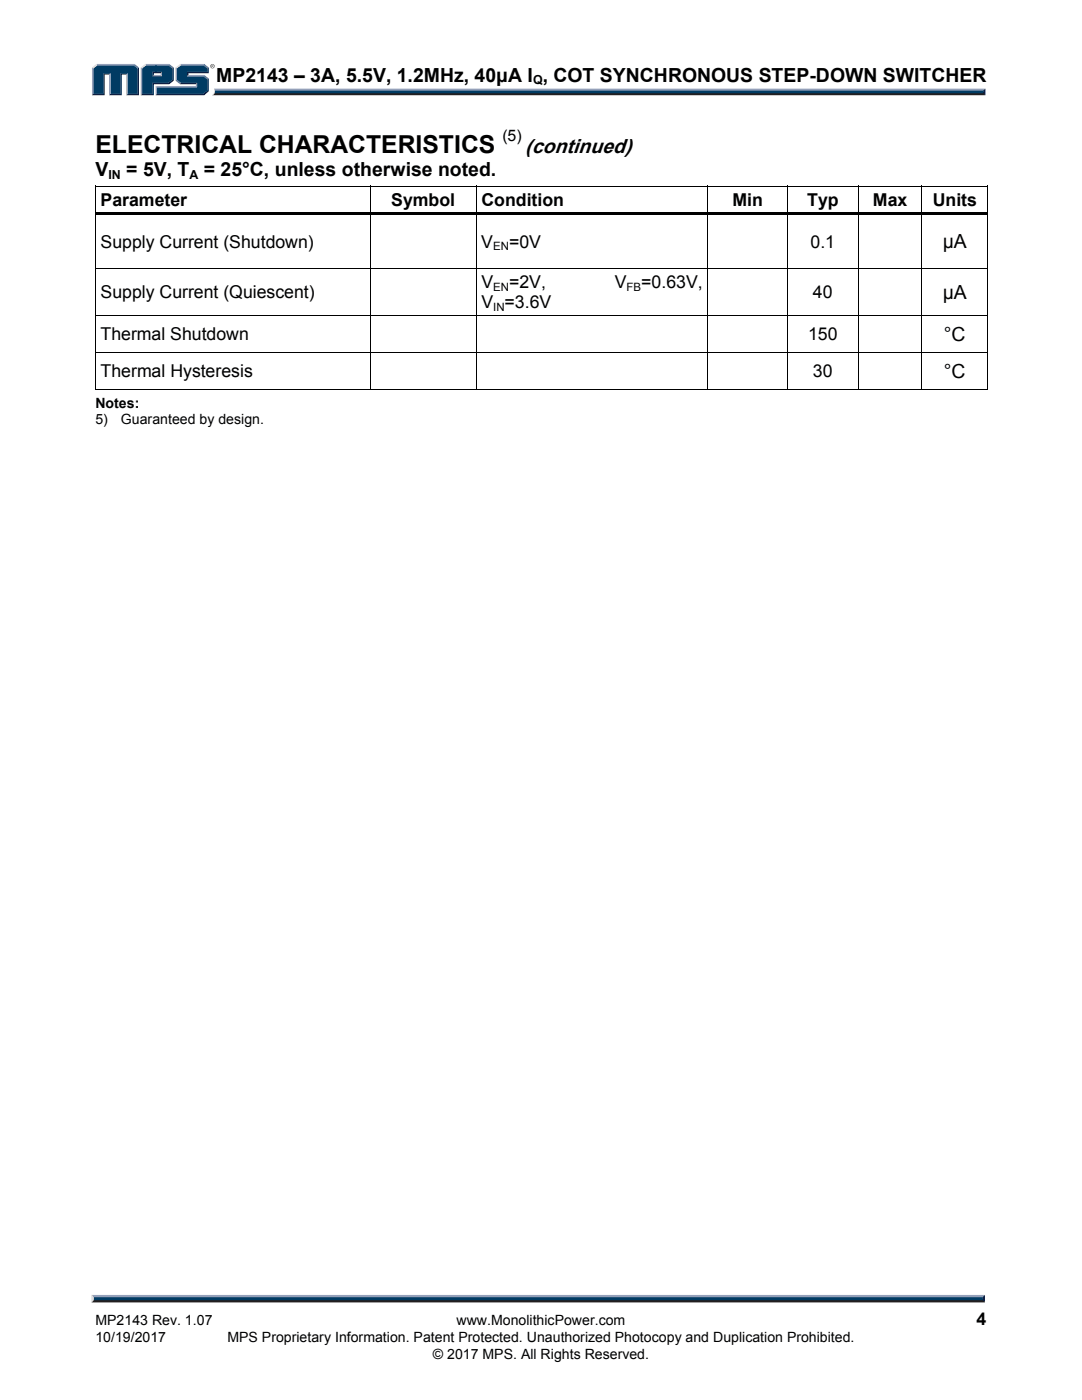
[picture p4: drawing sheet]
<svg xmlns="http://www.w3.org/2000/svg" width="216mm" height="279mm" viewBox="0 0 216 279" stroke-linecap="round" stroke-linejoin="round" font-family="sans-serif">
<path d="M42.7 17.7h153.9l-.4 .7h-153.3z" fill="#94a0b9"/>
<path d="M42.9 18.4h153.3l.4 .6h-154.3l.4-.2z" fill="#231f20"/>
<path d="M196.2 18.1l.4-.4v1.3l-.4-.4z" fill="#001339"/>
<path d="M42.9 18.1h153.3v.5h-153.4z" fill="#003b63"/>
<path d="M42.7 17.7l.2 .5a.78 .78 0 0 1-.6 .8l.1-.1a1.23 1.23 0 0 0 .3-1.2z" fill="#dcddde"/>
<path d="M30.4 15.2l.3-.2h1.4l.2 .2z" fill="#94a0b9"/>
<g fill="#003b63">
<path d="M18.6 13.6l.8-.6h7.2l.9 .6v5.1h-2v-4.1h-1.5v4.1h-2v-4.1h-1.4v4.1h-2z"/>
<path d="M28.4 13.6l.8-.6h2.1v1.3h-.9v.9h1.9v-.9h-1.2v-1.3h2.5l.8 .6v2.3l-.8 .6h-3.2v2.2h-2z"/>
<path d="M31.3 17.4h8v-.9h-3.2l-.8-.6v-2.3l.8-.6h4.5l.8 .6v.7h-4.1v.9h3.3l.8 .6v2.2l-.8 .7h-9.3z"/>
</g>
<path d="M35.9 12.9h4.8" fill="none" stroke="#94a0b9" stroke-width=".26"/>
<path d="M35 13.5l.9-.7 .2 .2-.8 .6z" fill="#dcddde"/>
<path d="M35.2 13.5v2.6" fill="none" stroke="#94a0b9" stroke-width=".27"/>
<path d="M35 16.1l.3-.2 .8 .6-.2 .3z" fill="#547194"/>
<path d="M35.9 16.7h3.4" fill="none" stroke="#001339" stroke-width=".26"/>
<g fill="#94a0b9">
<path d="M31.1 17.2h8v-.4l.2-.3v.9h-8z"/>
<path d="M31.1 17.2l.2 .2v1.3l-.2 .3z"/>
</g>
<path d="M37.3 14.3h4.1v-.7l.3-.1v1.1h-4.1v.4l-.3 .2z" fill="#001339"/>
<path d="M37.3 15.1h3.5" fill="none" stroke="#94a0b9" stroke-width=".26"/>
<path d="M40.8 15l.9 .7-.3 .1-.8-.6z" fill="#547194"/>
<g fill="#001339">
<path d="M31.1 19l.2-.3h9.3l.8-.7v-2.2l.3-.1v2.5l-.9 .8z"/>
<path d="M30.4 16.5h3.2l.8-.6v-2.3l.3-.1v2.6l-.9 .7h-3.1v2.2h-2.6l.3-.3h2z"/>
</g>
<path d="M33.8 12.8l.9 .7-.3 .1-.8-.6z" fill="#547194"/>
<path d="M29 12.9h4.8" fill="none" stroke="#94a0b9" stroke-width=".26"/>
<path d="M28.1 13.5l.9-.7 .2 .2-.8 .6z" fill="#dcddde"/>
<path d="M28.2 13.5v5.5" fill="none" stroke="#94a0b9" stroke-width=".27"/>
<path d="M32 14.6l.3-.3v.9l-.3-.2z" fill="#94a0b9"/>
<g fill="#001339">
<path d="M30.4 14.3h1.9l-.3 .3h-1.3v.4l-.3 .2z"/>
<path d="M27.5 13.6l.2-.1v5.5h-2.5l.3-.3h2z"/>
</g>
<path d="M26.8 12.8l.9 .7-.2 .1-.9-.6z" fill="#547194"/>
<path d="M19.2 12.9h7.6" fill="none" stroke="#94a0b9" stroke-width=".26"/>
<path d="M18.4 13.5l.8-.7 .2 .2-.8 .6z" fill="#dcddde"/>
<path d="M18.5 13.5v5.5" fill="none" stroke="#94a0b9" stroke-width=".27"/>
<path d="M20.6 14.6h1.4l-.2 .3h-.9v4.1h-2.5l.2-.3h2z" fill="#001339"/>
<path d="M21.9 14.6v4.4" fill="none" stroke="#94a0b9" stroke-width=".27"/>
<path d="M24 14.6h1.5l-.3 .3h-.9v4.1h-2.5l.2-.3h2z" fill="#001339"/>
<path d="M25.3 14.6v4.4" fill="none" stroke="#94a0b9" stroke-width=".27"/>
<path d="M40.7 12.8l1 .7-.3 .1-.8-.6z" fill="#547194"/>
<g fill="#231f20">
<path d="M18.7 259.2h177.4l.4 .7h-178.2z"/>
<path d="M42 13.2a.44 .44 0 0 1 .8 0 .44 .44 0 0 1-.8 0zM42 13.2a.4 .4 0 0 0 .8 0 .4 .4 0 0 0-.8 0zM42.2 13h.4v.5l-.2-.3-.2 .3zM42.3 13v.2h.2z"/>
</g>
<path d="M18.3 258.4h178.2l-.4 .8h-177.4z" fill="#94a0b9"/>
<path d="M196.5 258.4v1.5l-.4-.4v-.6z" fill="#001339"/>
<path d="M18.7 258.9h177.4v.6h-177.4z" fill="#003b63"/>
<path d="M18.3 258.4l.4 .5v.6l-.4 .4z" fill="#dcddde"/>
<g fill="#000">
<path d="M19 37.1h.1v.7h-.1zM73.8 37.1h.2v.7h-.2zM95 37.1h.1v.7h-.1zM141.2 37.1h.2v.7h-.2zM157.1 37.1h.1v.7h-.1zM171.2 37.1h.1v.7h-.1zM183.9 37.1h.1v.7h-.1zM197 37.1h.2v.7h-.2zM197 37.1h.2v.1h-.2zM19 42.3h.1v1h-.1zM19 53.5h.1v.7h-.1zM19.1 42.3h54.7v.5h-54.7z"/>
<path d="M73.8 42.8h.2v.5h-.2zM73.8 42.3h21.2v.5h-21.2zM73.8 53.5h.2v.7h-.2zM95 42.8h.1v.5h-.1zM95 42.3h46.2v.5h-46.2zM95 53.5h.1v.7h-.1zM141.2 42.8h.2v.5h-.2zM141.2 42.3h15.9v.5h-15.9zM141.2 53.5h.2v.7h-.2zM157.1 42.8h.1v.5h-.1zM157.1 42.3h14.1v.5h-14.1zM157.1 53.5h.1v.7h-.1z"/>
<path d="M171.2 42.8h.1v.5h-.1zM171.2 42.3h12.7v.5h-12.7zM171.2 53.5h.1v.7h-.1zM183.9 42.8h.1v.5h-.1zM183.9 42.3h13.1v.5h-13.1zM183.9 53.5h.1v.7h-.1zM197 42.3h.2v1h-.2zM197 53.5h.2v.7h-.2zM19 62.8h.1v.7h-.1zM19 70.2h.1v.7h-.1zM73.8 62.8h.2v.7h-.2zM73.8 70.2h.2v.7h-.2z"/>
<path d="M95 62.8h.1v.7h-.1zM95 70.2h.1v.7h-.1zM141.2 62.8h.2v.7h-.2zM141.2 70.2h.2v.7h-.2zM157.1 62.8h.1v.7h-.1zM157.1 70.2h.1v.7h-.1zM171.2 62.8h.1v.7h-.1zM171.2 70.2h.1v.7h-.1zM183.9 62.8h.1v.7h-.1zM183.9 70.2h.1v.7h-.1zM197 62.8h.2v.7h-.2zM197 70.2h.2v.7h-.2z"/>
<path d="M197 77.6h.2v.2h-.2z"/>
</g>
<g fill="none" stroke="#000" stroke-width=".2">
<path d="M19 37.1h54.8M19 37.8v4.5M73.9 37.8v4.5M74 37.1h21M95 37.8v4.5M95.1 37.1h46.1M141.3 37.8v4.5M141.4 37.1h15.7M157.1 37.8v4.5M157.2 37.1h14M171.3 37.8v4.5M171.3 37.1h12.6"/>
<path d="M184 37.8v4.5M184 37.1h13M197.1 37.8v4.5M19 43.3v10.2M19 54.2v8.6M19.1 53.6h54.7M73.9 43.3v10.2M73.9 54.2v8.6M74 53.6h21M95 43.3v10.2M95 54.2v8.6M95.1 53.6h46.1"/>
<path d="M141.3 43.3v10.2M141.3 54.2v8.6M141.4 53.6h15.7M157.1 43.3v10.2M157.1 54.2v8.6M157.2 53.6h14M171.3 43.3v10.2M171.3 54.2v8.6M171.3 53.6h12.6M184 43.3v10.2M184 54.2v8.6M184 53.6h13"/>
<path d="M197.1 43.3v10.2M197.1 54.2v8.6M19 77.7h54.8M19 63.5v6.7M19 70.9v6.9M19.1 62.9h54.7M19.1 70.3h54.7M73.9 63.5v6.7M73.9 70.9v6.9M74 62.9h21M74 70.3h21M74 77.7h21"/>
<path d="M95 63.5v6.7M95 70.9v6.9M95.1 62.9h46.1M95.1 70.3h46.1M95.1 77.7h46.1M141.3 63.5v6.7M141.3 70.9v6.9M141.4 62.9h15.7M141.4 70.3h15.7M141.4 77.7h15.7M157.1 63.5v6.7M157.1 70.9v6.9"/>
<path d="M157.2 62.9h14M157.2 70.3h14M157.2 77.7h14M171.3 63.5v6.7M171.3 70.9v6.9M171.3 62.9h12.6M171.3 70.3h12.6M171.3 77.7h12.6M184 63.5v6.7M184 70.9v6.9M184 62.9h13M184 70.3h13"/>
<path d="M184 77.7h13M197.1 63.5v6.7M197.1 70.9v6.9"/>
</g>
<text font-size="4.9" x="19" y="30.5">ELECTRICAL CHARACTERISTICS</text>
<text font-size="4.1" x="104.8" y="30.5">(continued)</text>
<g font-size="3.9">
<text x="43.2" y="16.3">MP2143 – 3A, 5.5V, 1.2MHz, 40μA I , COT SYNCHRONOUS STEP-DOWN SWITCHER</text>
<text x="19" y="35.2">V</text>
<text x="25.2" y="35.2">= 5V, T</text>
<text x="40.7" y="35.2">= 25°C, unless otherwise noted.</text>
<text x="188.1" y="49.6">μA</text>
<text x="188.1" y="59.6">μA</text>
<text x="188.3" y="68">°C</text>
<text x="188.3" y="75.4">°C</text>
</g>
<g font-size="3.5">
<text x="20.1" y="41">Parameter</text>
<text x="78.1" y="41">Symbol</text>
<text x="96.1" y="41">Condition</text>
<text x="146.2" y="41">Min</text>
<text x="161.1" y="41">Typ</text>
<text x="174.2" y="41">Max</text>
<text x="186.1" y="41">Units</text>
<text x="20.1" y="49.4">Supply Current (Shutdown)</text>
<text x="96" y="49.4">V</text>
<text x="101.6" y="49.4">=0V</text>
<text x="161.7" y="49.4">0.1</text>
<text x="20.1" y="59.5">Supply Current (Quiescent)</text>
<text x="96.1" y="57.5">V</text>
<text x="101.6" y="57.5">=2V,</text>
<text x="122.7" y="57.5">V</text>
<text x="128" y="57.5">=0.63V,</text>
<text x="162.2" y="59.5">40</text>
<text x="96.1" y="61.5">V =3.6V</text>
<text x="20.1" y="67.9">Thermal Shutdown</text>
<text x="161.2" y="67.9">150</text>
<text x="20.1" y="75.2">Thermal Hysteresis</text>
<text x="162.2" y="75.2">30</text>
<text x="194.9" y="264.5">4</text>
</g>
<text font-size="3.2" x="100.2" y="28.2">(5)</text>
<g font-size="2.8">
<text x="19" y="81.4">Notes:</text>
<text x="19" y="84.7">5)</text>
<text x="24.1" y="84.7">Guaranteed by design.</text>
<text x="19" y="267.9">10/19/2017</text>
<text x="19" y="264.5">MP2143 Rev. 1.07</text>
<text x="45.4" y="267.9">MPS Proprietary Information. Patent Protected. Unauthorized Photocopy and Duplication Prohibited.</text>
<text x="91.1" y="264.5">www.MonolithicPower.com</text>
<text x="86.4" y="271.1">© 2017 MPS. All Rights Reserved.</text>
</g>
<g font-size="2.5">
<text x="106.4" y="16.8">Q</text>
<text x="21.6" y="35.7">IN</text>
<text x="37.8" y="35.7">A</text>
</g>
<g font-size="2.3">
<text x="98.4" y="50">EN</text>
<text x="98.4" y="58">EN</text>
<text x="125" y="58">FB</text>
<text x="98.4" y="62.1">IN</text>
</g>
</svg>
